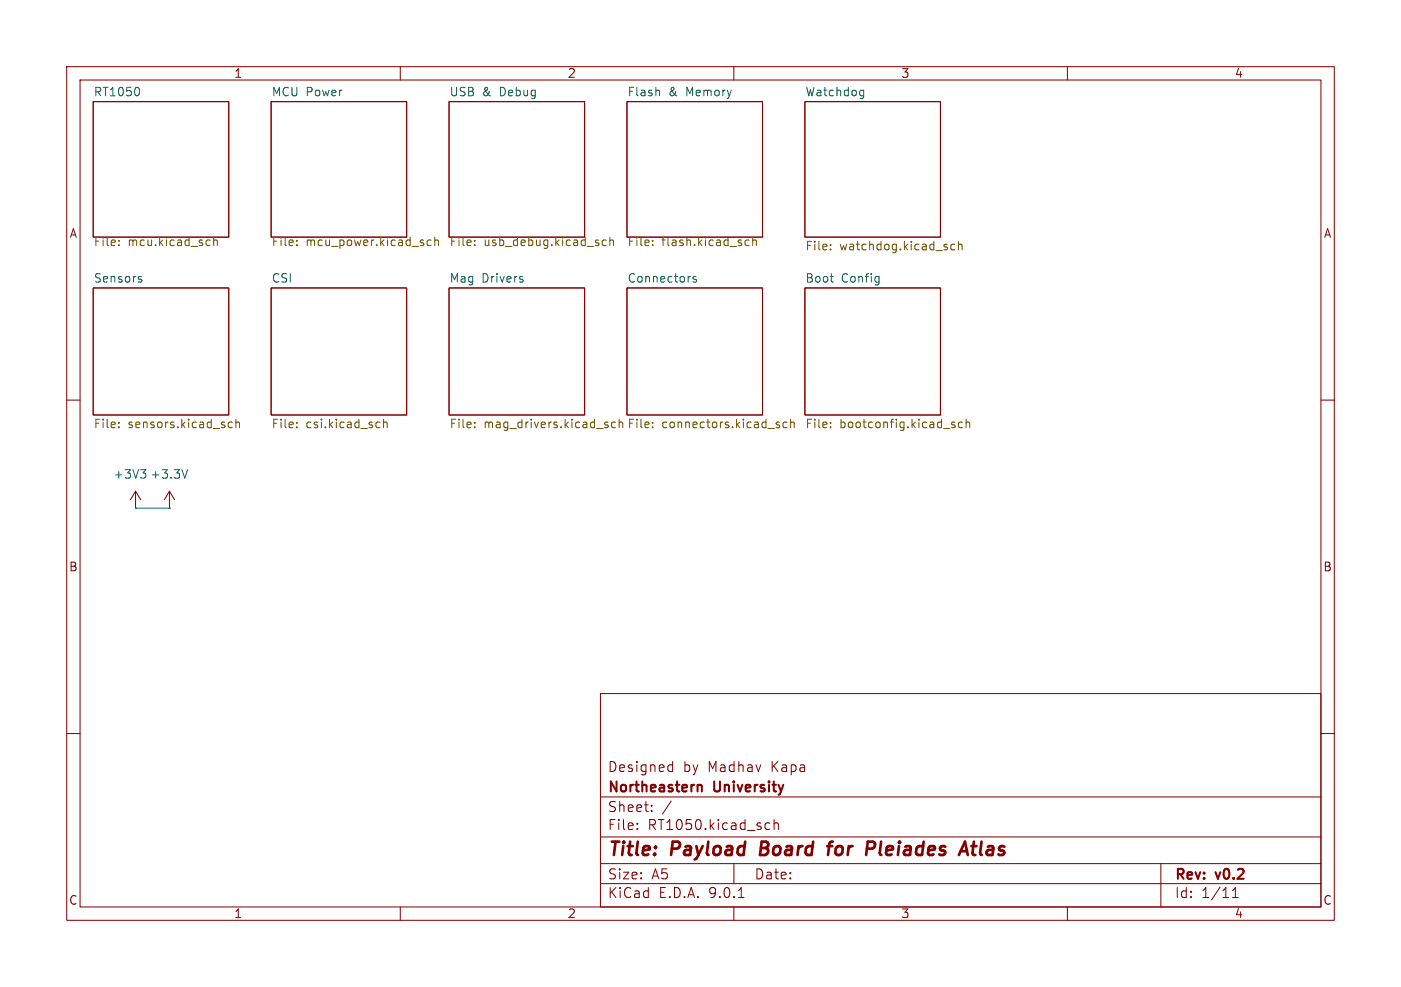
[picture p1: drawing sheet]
<svg xmlns="http://www.w3.org/2000/svg" width="210mm" height="148mm" viewBox="0 0 210 148" stroke-linecap="round" stroke-linejoin="round" font-family="sans-serif">
<g fill="none" stroke="#840000" stroke-width=".15">
<path d="M10 10h190v128h-190zM12 12h186v124h-186zM14 15.2h20.3v20.4h-20.3zM40.6 15.2h20.4v20.4h-20.4zM60 10v2M67.3 15.2h20.3v20.4h-20.3zM94 15.2h20.3v20.4h-20.3zM110 10v2M120.6 15.2h20.4v20.4h-20.4zM160 10v2M14 43.2h20.3v19h-20.3zM40.6 43.2h20.4v19h-20.4z"/>
<path d="M67.3 43.2h20.3v19h-20.3zM94 43.2h20.3v19h-20.3zM120.6 43.2h20.4v19h-20.4zM10 60h2M20.3 76.2h.1M20.3 73.7l-.7 1.2M20.3 73.7l.8 1.2M20.3 73.7v2.5M25.4 76.2h.1M25.4 73.7l-.8 1.2M25.4 73.7l.8 1.2M25.4 73.7v2.5"/>
<path d="M198 60h2M10 110h2M90 104h108v32h-108zM90 119.5h108M100.4 114.7l.4 .1M100.8 114.2v1.5M100.8 115.6l-.4 .1M198 110h2M60 136v2M90 132.5h108M90 129.5h108M90 125.5h108"/>
<path d="M95.5 124.2v.2M95.5 123.5v.1M97.7 121.5v.2M97.7 120.8v.1M100.6 120.1l-1.3 1.9M110 136v2M110 129.5v3M110.7 134.6h.8M115 123.4l.4 .1M115.4 124.3l-.4 .1M116 123.5a.37 .37 0 0 1 .7 .1v.8M116 122.9v1.5"/>
<path d="M160 136v2M174 129.5v6.5M184.8 134.6h.8M184.8 133.5l.4-.4v1.5"/>
</g>
<path d="M114.2 126.2l-.3 2h.8M124 126.9h.8M124.8 126.2l-.4 .1-.1 .2-.2 1.7M130.1 126.2h.7l.2 .1a.58 .58 0 0 1-.3 1M144 127.6h.9M144.7 126.2l.4 2M145.6 126.9h.8M146 126.2l-.2 1.7v.2l.4 .1" fill="none" stroke="#840000" stroke-width=".4"/>
<path d="M104.6 117.8a.37 .37 0 0 1 .6 .1v.8" fill="none" stroke="#840000" stroke-width=".3"/>
<g fill="none" stroke="#006464" stroke-width=".15">
<path d="M20.8 13.2l.1 .4-.1 .6M98.8 13.6l.1 .8M129.1 13.5l.4 .1M129.5 13.5v1l-.2 .2-.3 .1M129.5 14.3l-.4 .1M20.9 41.9h.3l.1 .2-.2 .2h-.3M20.9 41.5h.3M78.4 41.9v.3M104.4 41.5h-.3l-.2 .1v.2l.5 .1v.3h-.5M124.4 41.5h.5M124.8 42.3h.1M131.6 41.5h.2"/>
<path d="M131.8 41.5l-.1 1.1M131.8 42.2l-.2 .1M21.1 70.4h.8l-.5 .5M21.6 70.9l.3 .3v.3l-.3 .2M28.1 70.4l-.4 1.3"/>
</g>
<g fill="none" stroke="#725600" stroke-width=".15">
<path d="M17.8 36.7v.1M17.8 36v.2M31.4 36h.1M31.5 36.8h-.1M32 35.6v1.2M32 36.1l.2-.1h.3l.1 .8M44.5 36.7v.1M44.5 36v.2M64.6 36h-.3l-.3 .2v.4l.1 .2h.5M65.2 36.1l.2-.1h.3v.8M65.2 35.6v1.2M71.2 36v.2"/>
<path d="M71.2 36.7v.1M90.9 36h-.4l-.2 .2v.4l.1 .2h.5M91.4 36.1l.2-.1h.3l.1 .8M91.4 35.6v1.2M97.8 36.7v.1M97.8 36v.2M111.7 36.7l.2 .1h.4M112.3 36h-.4l-.2 .1M112.8 36.1l.2-.1h.3l.1 .8M112.8 35.6v1.2M124.5 37.3v.2M124.5 36.7v.1"/>
<path d="M143.1 36.7l-.3-.1-.3 .3v.3l.1 .2h.5M143.7 36.7l.2-.1 .3 .1v.8M143.7 36.2v1.3M17.8 63.4v.1M17.8 64v.1M34.2 63.9l.3 .2h.3M34.8 63.4l-.3-.1-.3 .2M35.4 63.4l.1-.1 .3 .1 .1 .7M35.4 62.9v1.2M44.5 64v.1M44.5 63.4v.1M56.8 63.3l.1 .1"/>
<path d="M56.9 64.1h-.1M57.5 63.4l.2-.1 .3 .1v.7M57.5 62.9v1.2M71.2 64v.1M71.2 63.4v.1M91.1 63.8v.3M92.3 63.4l-.4-.1-.2 .2v.4l.1 .2h.5M92.8 63.4l.2-.1 .3 .1 .1 .7M92.8 62.9v1.2M97.8 64v.1M97.8 63.4v.1M116.7 63.7l.2 .2-.2 .2"/>
<path d="M116.7 63.3l.1 .1M118 63.4l-.4-.1-.2 .2v.4l.1 .2h.5M118.5 63.4l.2-.1 .3 .1 .1 .7M118.5 62.9v1.2M124.5 63.4v.1M124.5 64v.1M142.8 63.7l.3 .1 .1 .2-.2 .1h-.2M142.8 63.3l.3 .1M144.3 63.4l-.4-.1-.2 .2v.4l.1 .2h.5M144.8 63.4l.2-.1 .3 .1 .1 .7M144.8 62.9v1.2"/>
</g>
<path d="M20.3 76.2h5.1" fill="none" stroke="#009600" stroke-width=".15"/>
<g font-size="2.8" fill="#840000">
<text x="91" y="128.9">Title:</text>
<text x="100.7" y="128.9">Payload</text>
<text x="114.8" y="128.9">Board</text>
<text x="125.8" y="128.9">for</text>
<text x="132.3" y="128.9">Pleiades</text>
<text x="147.3" y="128.9">Atlas</text>
</g>
<g font-size="2.1" fill="#840000">
<text x="91" y="119.2">Northeastern</text>
<text x="91" y="116">Designed</text>
<text x="102.4" y="116">by</text>
<text x="106.2" y="116">Madhav</text>
<text x="107.1" y="119.2">University</text>
<text x="115.8" y="116">Kapa</text>
<text x="91" y="124.7">File:</text>
<text x="91" y="122">Sheet:</text>
<text x="97.1" y="124.7">RT1050.kicad_sch</text>
<text x="91" y="134.9">KiCad</text>
<text x="91" y="132.1">Size:</text>
<text x="97.7" y="132.1">A5</text>
<text x="98.7" y="134.9">E.D.A.</text>
<text x="106.3" y="134.9">9.0.1</text>
<text x="113" y="132.1">Date:</text>
<text x="176" y="132.3">Rev:</text>
<text x="176" y="134.9">Id:</text>
<text x="180.1" y="134.9">1/11</text>
<text x="182.4" y="132.3">v0.2</text>
</g>
<g font-size="1.8" fill="#840000">
<text x="35" y="11.9">1</text>
<text x="85" y="11.9">2</text>
<text x="135" y="11.9">3</text>
<text x="185" y="11.9">4</text>
<text x="10.3" y="35.9">A</text>
<text x="198.4" y="35.9">A</text>
<text x="10.3" y="85.9">B</text>
<text x="198.3" y="85.9">B</text>
<text x="10.3" y="135.9">C</text>
<text x="35" y="137.9">1</text>
<text x="85" y="137.9">2</text>
<text x="135" y="137.9">3</text>
<text x="185" y="137.9">4</text>
<text x="198.3" y="135.9">C</text>
</g>
<g font-size="1.8" fill="#006464">
<text x="14" y="14.5">RT1050</text>
<text x="40.6" y="14.5">MCU Power</text>
<text x="67.3" y="14.5">USB</text>
<text x="72.3" y="14.5">&amp;</text>
<text x="75" y="14.5">Debug</text>
<text x="94" y="14.5">Flash</text>
<text x="100.2" y="14.5">&amp;</text>
<text x="103" y="14.5">Memory</text>
<text x="120.6" y="14.5">Watchdog</text>
<text x="14" y="42.5">Sensors</text>
<text x="40.6" y="42.5">CSI</text>
<text x="67.3" y="42.5">Mag</text>
<text x="72.2" y="42.5">Drivers</text>
<text x="94" y="42.5">Connectors</text>
<text x="120.6" y="42.5">Boot</text>
<text x="126.1" y="42.5">Config</text>
<text x="16.9" y="72">+3V3</text>
<text x="22.5" y="72">+3.3V</text>
</g>
<g font-size="1.8" fill="#725600">
<text x="14" y="37.2">File:</text>
<text x="19.2" y="37.2">mcu.kicad_sch</text>
<text x="40.6" y="37.2">File:</text>
<text x="45.9" y="37.2">mcu_power.kicad_sch</text>
<text x="67.3" y="37.2">File:</text>
<text x="72.5" y="37.2">usb_debug.kicad_sch</text>
<text x="94" y="37.2">File:</text>
<text x="99.2" y="37.2">flash.kicad_sch</text>
<text x="120.6" y="37.9">File:</text>
<text x="125.9" y="37.9">watchdog.kicad_sch</text>
<text x="14" y="64.5">File:</text>
<text x="19.2" y="64.5">sensors.kicad_sch</text>
<text x="40.6" y="64.5">File:</text>
<text x="45.9" y="64.5">csi.kicad_sch</text>
<text x="67.3" y="64.5">File:</text>
<text x="72.5" y="64.5">mag_drivers.kicad_sch</text>
<text x="94" y="64.5">File:</text>
<text x="99.2" y="64.5">connectors.kicad_sch</text>
<text x="120.6" y="64.5">File:</text>
<text x="125.9" y="64.5">bootconfig.kicad_sch</text>
</g>
</svg>
